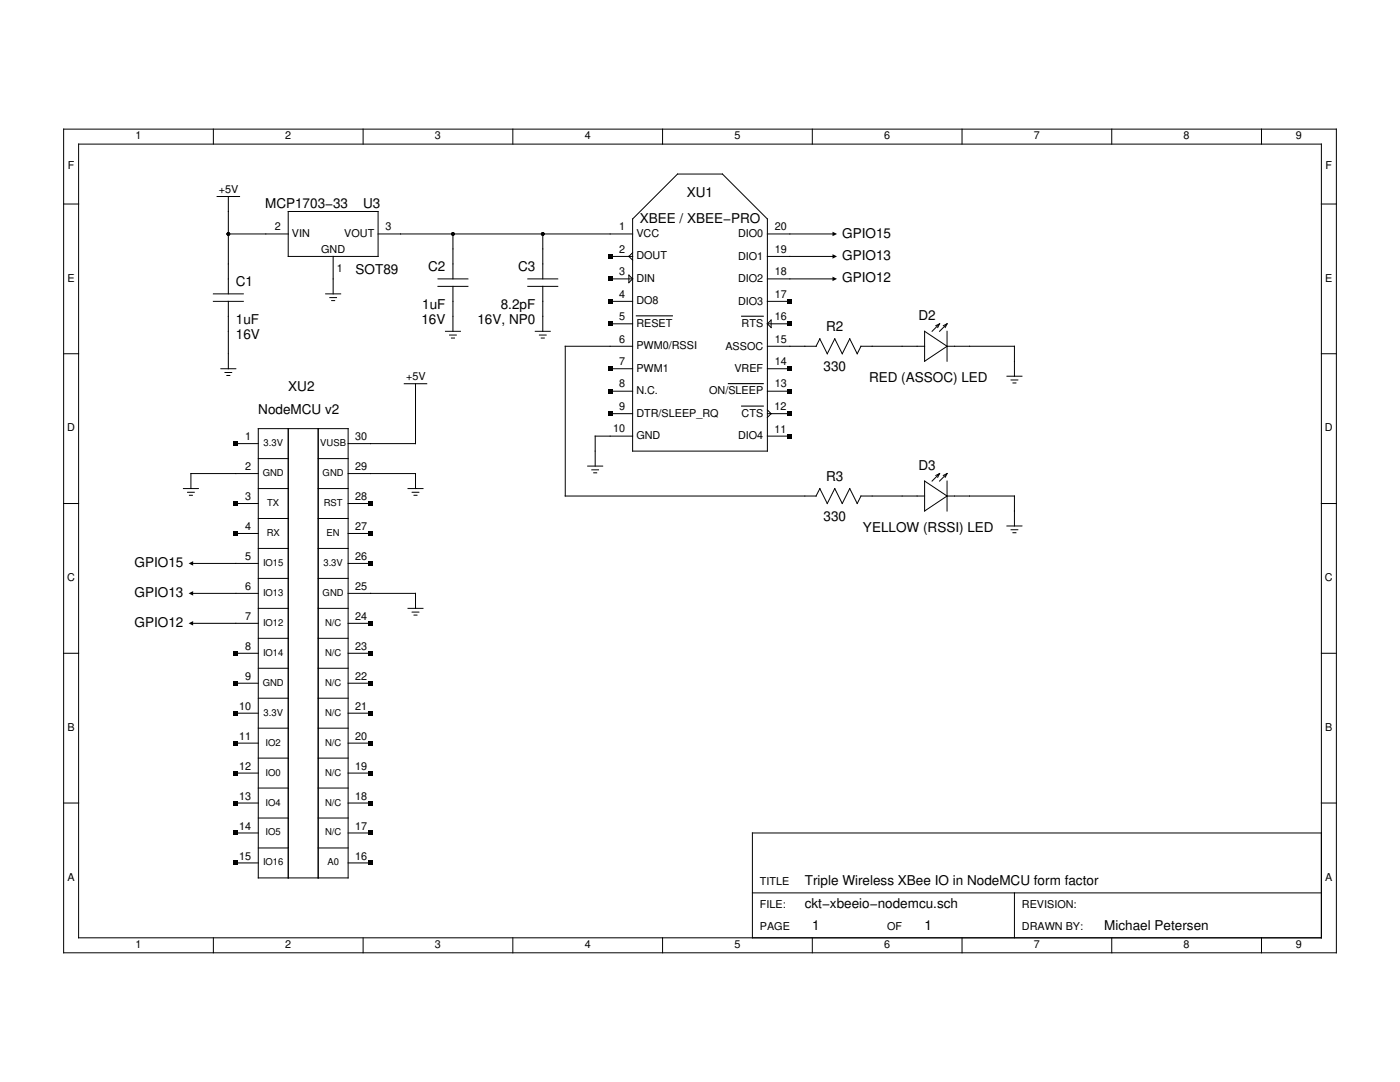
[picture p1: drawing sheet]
<svg xmlns="http://www.w3.org/2000/svg" width="279mm" height="216mm" viewBox="0 0 279 216" stroke-linecap="round" stroke-linejoin="round" font-family="sans-serif">
<g fill="none" stroke="#000" stroke-width=".2">
<path d="M12.7 25.8h254v164.3h-254zM15.7 28.8h248v158.3h-248zM42.6 25.8v3M43.3 39.2h4.5M45.6 39.2v19.4M72.5 25.8v3M102.3 25.8v3M132.2 25.8v3M162.1 25.8v3M192 25.8v3M221.9 25.8v3M251.8 25.8v3"/>
<path d="M12.7 40.7h3M42.6 58.6h6M45.6 46.7h11.9M57.5 42.2h18v9h-18zM65 58.6h3M65.8 59.4h1.4M66.2 60h.6M66.5 51.2v7.4M75.5 46.7h50.8M87.4 55.6h6M87.4 57.1h6M90.4 46.7v8.9"/>
<path d="M90.4 57.1v9M105.3 55.6h6M105.3 57.1h6M108.3 46.7v8.9M108.3 57.1v9M121.8 51.2h4.5M121.8 55.6h4.5M125.5 54.9l.8 .7-.8 .8zM126.3 43.7l8.9-9h9l8.9 9v46.3h-26.8zM126.3 50.4l-.8 .8 .8 .7M153.1 46.7h13.5M153.1 51.2h13.5"/>
<path d="M153.1 55.6h13.5M263.7 40.7h3M12.7 70.6h3M42.6 60.1h6M44.1 73.6h3M44.9 74.3h1.3M45.3 74.9h.6M45.6 60.1v13.5M80.7 76.6h4.5M82.9 76.6v11.9h-13.4M88.9 66.1h3M89.7 66.9h1.4"/>
<path d="M90.1 67.5h.6M106.8 66.1h3M107.7 66.9h1.3M108 67.5h.6M121.8 60.1h4.5M121.8 64.6h4.5M121.8 73.6h4.5M121.8 78.1h4.5M126.3 69.1h-13.5v29.9h50.1M153.1 60.1h4.5M153.1 64.6h4.5M153.1 69.1h9.8"/>
<path d="M153.1 73.6h4.5M153.1 78.1h4.5M153.9 63.9v1.5l-.8-.8zM162.9 69.1l.7-1.5 1.5 3 1.5-3 1.5 3 1.5-3 1.5 3 .7-1.5h12.7M184.5 66.1l4.5 3-4.5 3zM187.5 64.6l-1.5 1.5M187.5 64.6l-.4 .8M187.5 64.6l-.7 .4M189 69.1h13.5v6M189 66.1v6M189 64.6l-1.5 1.5M189 64.6l-.4 .8"/>
<path d="M189 64.6l-.7 .4M201 75.1h2.9M201.8 75.8h1.3M202.2 76.4h.6M263.7 70.6h3M36.6 97.5h3M37.4 98.2h1.4M37.8 98.8h.6M47.1 88.5h4.4M51.5 97.5h6M51.5 85.5h18v89.7h-18zM51.5 94.5h-13.4v3"/>
<path d="M51.5 91.5h6M57.5 85.5v89.7M63.5 97.5h6M63.5 85.5v89.7M63.5 91.5h6M69.5 94.5h13.4v3M81.4 97.5h3M82.3 98.2h1.3M82.6 98.8h.6M117.3 93h3M118.1 93.7h1.4M118.5 94.3h.6"/>
<path d="M121.8 82.5h4.5M126.3 87h-7.5v6M153.1 82.5h4.5M153.1 87h4.5M153.1 81.8l.8 .7-.8 .8M162.9 99l.7-1.5 1.5 3 1.5-3 1.5 3 1.5-3 1.5 3 .7-1.5h12.7M184.5 96l4.5 3-4.5 3zM187.5 94.5l-1.5 1.5M187.5 94.5l-.4 .7M187.5 94.5l-.7 .4M189 99h13.5v6M189 96v6"/>
<path d="M189 94.5l-1.5 1.5M189 94.5l-.4 .7M189 94.5l-.7 .4M12.7 100.5h3M38.1 118.4h13.4M38.1 112.4h13.4M47.1 106.4h4.4M47.1 100.5h4.4M51.5 103.5h6M51.5 109.4h6M51.5 115.4h6M63.5 103.5h6"/>
<path d="M63.5 109.4h6M63.5 115.4h6M69.5 118.4h13.4v3M69.5 106.4h4.5M69.5 112.4h4.5M69.5 100.5h4.5M201 105h2.9M201.8 105.7h1.3M202.2 106.3h.6M263.7 100.5h3M12.7 130.4h3M38.1 124.4h13.4"/>
<path d="M47.1 130.4h4.4M47.1 136.3h4.4M51.5 121.4h6M51.5 127.4h6M51.5 139.3h6M51.5 133.3h6M63.5 121.4h6M63.5 127.4h6M63.5 139.3h6M63.5 133.3h6M69.5 124.4h4.5M69.5 130.4h4.5"/>
<path d="M69.5 136.3h4.5M81.4 121.4h3M82.3 122.1h1.3M82.6 122.7h.6M263.7 130.4h3M47.1 148.3h4.4M47.1 142.3h4.4M47.1 154.3h4.4M51.5 145.3h6M51.5 151.3h6M51.5 157.2h6M63.5 145.3h6"/>
<path d="M63.5 151.3h6M63.5 157.2h6M69.5 148.3h4.5M69.5 142.3h4.5M69.5 154.3h4.5M12.7 160.2h3M47.1 160.2h4.4M47.1 166.2h4.4M47.1 172.2h4.4M51.5 169.2h6M51.5 163.2h6M63.5 169.2h6"/>
<path d="M63.5 163.2h6M69.5 160.2h4.5M69.5 166.2h4.5M69.5 172.2h4.5M150.2 178.2h113.5M202.5 178.2v8.9M263.7 160.2h3M263.7 166.2h-113.5v20.9M42.6 187.1v3M72.5 187.1v3M102.3 187.1v3M132.2 187.1v3"/>
<path d="M162.1 187.1v3M192 187.1v3M221.9 187.1v3M251.8 187.1v3"/>
</g>
<g fill="#000">
<path d="M121.3 50.7h.9v.9h-.9zM121.3 55.2h.9v.9h-.9zM121.3 59.7h.9v.9h-.9zM157.2 59.7h.9v.9h-.9zM166.1 46.2l.9 .5-.9 .4zM166.1 50.7l.9 .5-.9 .4zM166.1 55.2l.9 .4-.9 .5zM121.3 64.2h.9v.9h-.9zM121.3 73.1h.9v.9h-.9zM121.3 77.6h.9v.9h-.9zM157.2 77.6h.9v.9h-.9zM157.2 73.1h.9v.9h-.9z"/>
<path d="M157.2 64.2h.9v.9h-.9zM46.6 88.1h.9v.9h-.9zM121.3 82.1h.9v.9h-.9zM157.2 86.6h.9v.9h-.9zM157.2 82.1h.9v.9h-.9zM37.7 112.4l.8-.4v.9zM37.7 118.4l.8-.4v.8zM46.6 106h.9v.9h-.9zM46.6 100h.9v.9h-.9zM73.5 106h.9v.9h-.9zM73.5 112h.9v.9h-.9zM73.5 100h.9v.9h-.9z"/>
<path d="M37.7 124.4l.8-.5v.9zM46.6 129.9h.9v.9h-.9zM46.6 135.9h.9v.9h-.9zM73.5 123.9h.9v.9h-.9zM73.5 129.9h.9v.9h-.9zM73.5 135.9h.9v.9h-.9zM46.6 147.8h.9v.9h-.9zM46.6 141.9h.9v.9h-.9zM46.6 159.8h.9v.9h-.9zM46.6 153.8h.9v.9h-.9zM73.5 147.8h.9v.9h-.9zM73.5 141.9h.9v.9h-.9z"/>
<path d="M73.5 159.8h.9v.9h-.9zM73.5 153.8h.9v.9h-.9zM46.6 165.8h.9v.9h-.9zM46.6 171.7h.9v.9h-.9zM73.5 165.8h.9v.9h-.9zM73.5 171.7h.9v.9h-.9z"/>
<circle cx="45.6" cy="46.7" r=".37"/>
<circle cx="90.4" cy="46.7" r=".37"/>
<circle cx="108.3" cy="46.7" r=".37"/>
</g>
<path d="M127 63h7.2M145.4 76.5h6.9M148 63.1h4.3M148 81h4.3" fill="none" stroke="#000" stroke-width=".22"/>
<g font-size="2.7">
<text x="52.9" y="41.5">MCP1703−33</text>
<text x="72.5" y="41.5">U3</text>
<text x="137.1" y="39.2">XU1</text>
<text x="127.7" y="44.4">XBEE / XBEE−PRO</text>
<text x="168.1" y="47.4">GPIO15</text>
<text x="168.1" y="51.9">GPIO13</text>
<text x="47.1" y="57.1">C1</text>
<text x="71" y="54.7">SOT89</text>
<text x="85.5" y="54.2">C2</text>
<text x="103.4" y="54.2">C3</text>
<text x="168.1" y="56.4">GPIO12</text>
<text x="47.1" y="64.6">1uF</text>
<text x="84.1" y="64.6">16V</text>
<text x="84.3" y="61.6">1uF</text>
<text x="95.3" y="64.6">16V, NP0</text>
<text x="99.9" y="61.6">8.2pF</text>
<text x="183.3" y="63.9">D2</text>
<text x="47.1" y="67.6">16V</text>
<text x="164.9" y="66.1">R2</text>
<text x="164.3" y="74">330</text>
<text x="173.4" y="76.3">RED (ASSOC) LED</text>
<text x="51.5" y="82.5">NodeMCU v2</text>
<text x="57.5" y="78.1">XU2</text>
<text x="164.9" y="96">R3</text>
<text x="183.3" y="93.7">D3</text>
<text x="164.3" y="103.9">330</text>
<text x="172.2" y="106.2">YELLOW (RSSI) LED</text>
<text x="26.9" y="113.1">GPIO15</text>
<text x="26.9" y="119.1">GPIO13</text>
<text x="26.9" y="125.1">GPIO12</text>
<text x="160.6" y="176.7">Triple Wireless XBee IO in NodeMCU form factor</text>
<text x="160.6" y="181.2">ckt−xbeeio−nodemcu.sch</text>
<text x="162.1" y="185.6">1</text>
<text x="184.5" y="185.6">1</text>
<text x="220.4" y="185.6">Michael Petersen</text>
</g>
<g font-size="2.2">
<text x="27" y="27.8">1</text>
<text x="56.9" y="27.8">2</text>
<text x="86.8" y="27.8">3</text>
<text x="116.7" y="27.8">4</text>
<text x="146.6" y="27.8">5</text>
<text x="176.5" y="27.8">6</text>
<text x="206.3" y="27.8">7</text>
<text x="236.2" y="27.8">8</text>
<text x="258.6" y="27.8">9</text>
<text x="13.5" y="33.8">F</text>
<text x="264.5" y="33.8">F</text>
<text x="43.7" y="38.5">+5V</text>
<text x="54.8" y="45.9">2</text>
<text x="58.3" y="47.2">VIN</text>
<text x="68.7" y="47.3">VOUT</text>
<text x="76.9" y="45.9">3</text>
<text x="123.6" y="45.9">1</text>
<text x="127" y="47.3">VCC</text>
<text x="147.3" y="47.3">DIO0</text>
<text x="154.6" y="45.9">20</text>
<text x="64.1" y="50.4">GND</text>
<text x="123.6" y="50.4">2</text>
<text x="127" y="51.7">DOUT</text>
<text x="147.3" y="51.8">DIO1</text>
<text x="154.6" y="50.4">19</text>
<text x="13.5" y="56.2">E</text>
<text x="67.2" y="54.2">1</text>
<text x="123.6" y="54.9">3</text>
<text x="123.6" y="59.4">4</text>
<text x="127" y="56.2">DIN</text>
<text x="147.3" y="56.3">DIO2</text>
<text x="154.6" y="59.4">17</text>
<text x="154.6" y="54.9">18</text>
<text x="264.5" y="56.2">E</text>
<text x="123.6" y="63.9">5</text>
<text x="127" y="65.2">RESET</text>
<text x="127" y="60.7">DO8</text>
<text x="147.3" y="60.8">DIO3</text>
<text x="148" y="65.3">RTS</text>
<text x="154.6" y="63.9">16</text>
<text x="123.6" y="68.3">6</text>
<text x="127" y="69.7">PWM0/RSSI</text>
<text x="144.8" y="69.7">ASSOC</text>
<text x="154.6" y="68.3">15</text>
<text x="81.1" y="75.8">+5V</text>
<text x="123.6" y="72.8">7</text>
<text x="123.6" y="77.3">8</text>
<text x="127" y="74.1">PWM1</text>
<text x="146.6" y="74.2">VREF</text>
<text x="154.6" y="77.3">13</text>
<text x="154.6" y="72.8">14</text>
<text x="123.6" y="81.8">9</text>
<text x="127" y="78.6">N.C.</text>
<text x="127" y="83.1">DTR/SLEEP_RQ</text>
<text x="141.5" y="78.7">ON/SLEEP</text>
<text x="148" y="83.2">CTS</text>
<text x="154.6" y="81.9">12</text>
<text x="13.4" y="86.1">D</text>
<text x="48.9" y="87.8">1</text>
<text x="70.9" y="87.8">30</text>
<text x="122.4" y="86.3">10</text>
<text x="127" y="87.6">GND</text>
<text x="147.3" y="87.7">DIO4</text>
<text x="154.6" y="86.4">11</text>
<text x="264.4" y="86.1">D</text>
<text x="48.9" y="93.8">2</text>
<text x="70.9" y="93.8">29</text>
<text x="48.9" y="99.8">3</text>
<text x="70.9" y="99.8">28</text>
<text x="48.9" y="105.8">4</text>
<text x="70.9" y="105.8">27</text>
<text x="48.9" y="111.8">5</text>
<text x="70.9" y="111.8">26</text>
<text x="13.4" y="116">C</text>
<text x="48.9" y="117.7">6</text>
<text x="70.9" y="117.7">25</text>
<text x="264.4" y="116">C</text>
<text x="48.9" y="123.7">7</text>
<text x="70.9" y="123.7">24</text>
<text x="48.9" y="129.7">8</text>
<text x="70.9" y="129.7">23</text>
<text x="48.9" y="135.7">9</text>
<text x="70.9" y="135.7">22</text>
<text x="47.7" y="141.6">10</text>
<text x="70.9" y="141.6">21</text>
<text x="13.5" y="145.9">B</text>
<text x="47.7" y="147.6">11</text>
<text x="70.9" y="147.6">20</text>
<text x="264.5" y="145.9">B</text>
<text x="47.7" y="153.6">12</text>
<text x="70.9" y="153.6">19</text>
<text x="47.7" y="159.6">13</text>
<text x="70.9" y="159.6">18</text>
<text x="47.7" y="165.5">14</text>
<text x="70.9" y="165.5">17</text>
<text x="47.7" y="171.5">15</text>
<text x="70.9" y="171.5">16</text>
<text x="13.5" y="175.7">A</text>
<text x="151.7" y="176.7">TITLE</text>
<text x="264.5" y="175.7">A</text>
<text x="151.7" y="181.2">FILE:</text>
<text x="151.7" y="185.6">PAGE</text>
<text x="177.1" y="185.6">OF</text>
<text x="203.9" y="181.2">REVISION:</text>
<text x="203.9" y="185.6">DRAWN BY:</text>
<text x="27" y="189.2">1</text>
<text x="56.9" y="189.2">2</text>
<text x="86.8" y="189.2">3</text>
<text x="116.7" y="189.2">4</text>
<text x="146.6" y="189.2">5</text>
<text x="176.5" y="189.2">6</text>
<text x="206.3" y="189.2">7</text>
<text x="236.2" y="189.2">8</text>
<text x="258.6" y="189.2">9</text>
</g>
<g font-size="1.9">
<text x="52.6" y="89">3.3V</text>
<text x="63.9" y="89">VUSB</text>
<text x="52.4" y="95">GND</text>
<text x="64.4" y="95">GND</text>
<text x="53.3" y="101">TX</text>
<text x="64.6" y="101">RST</text>
<text x="53.2" y="106.9">RX</text>
<text x="65.2" y="106.9">EN</text>
<text x="52.5" y="112.9">IO15</text>
<text x="64.5" y="112.9">3.3V</text>
<text x="52.5" y="118.9">IO13</text>
<text x="64.4" y="118.9">GND</text>
<text x="52.5" y="124.9">IO12</text>
<text x="64.9" y="124.9">N/C</text>
<text x="52.5" y="130.9">IO14</text>
<text x="64.9" y="130.9">N/C</text>
<text x="52.4" y="136.8">GND</text>
<text x="64.9" y="136.8">N/C</text>
<text x="52.6" y="142.8">3.3V</text>
<text x="64.9" y="142.8">N/C</text>
<text x="53" y="148.8">IO2</text>
<text x="64.9" y="148.8">N/C</text>
<text x="53" y="154.8">IO0</text>
<text x="64.9" y="154.8">N/C</text>
<text x="53" y="160.7">IO4</text>
<text x="64.9" y="160.7">N/C</text>
<text x="53" y="166.7">IO5</text>
<text x="64.9" y="166.7">N/C</text>
<text x="52.5" y="172.7">IO16</text>
<text x="65.3" y="172.7">A0</text>
</g>
</svg>
